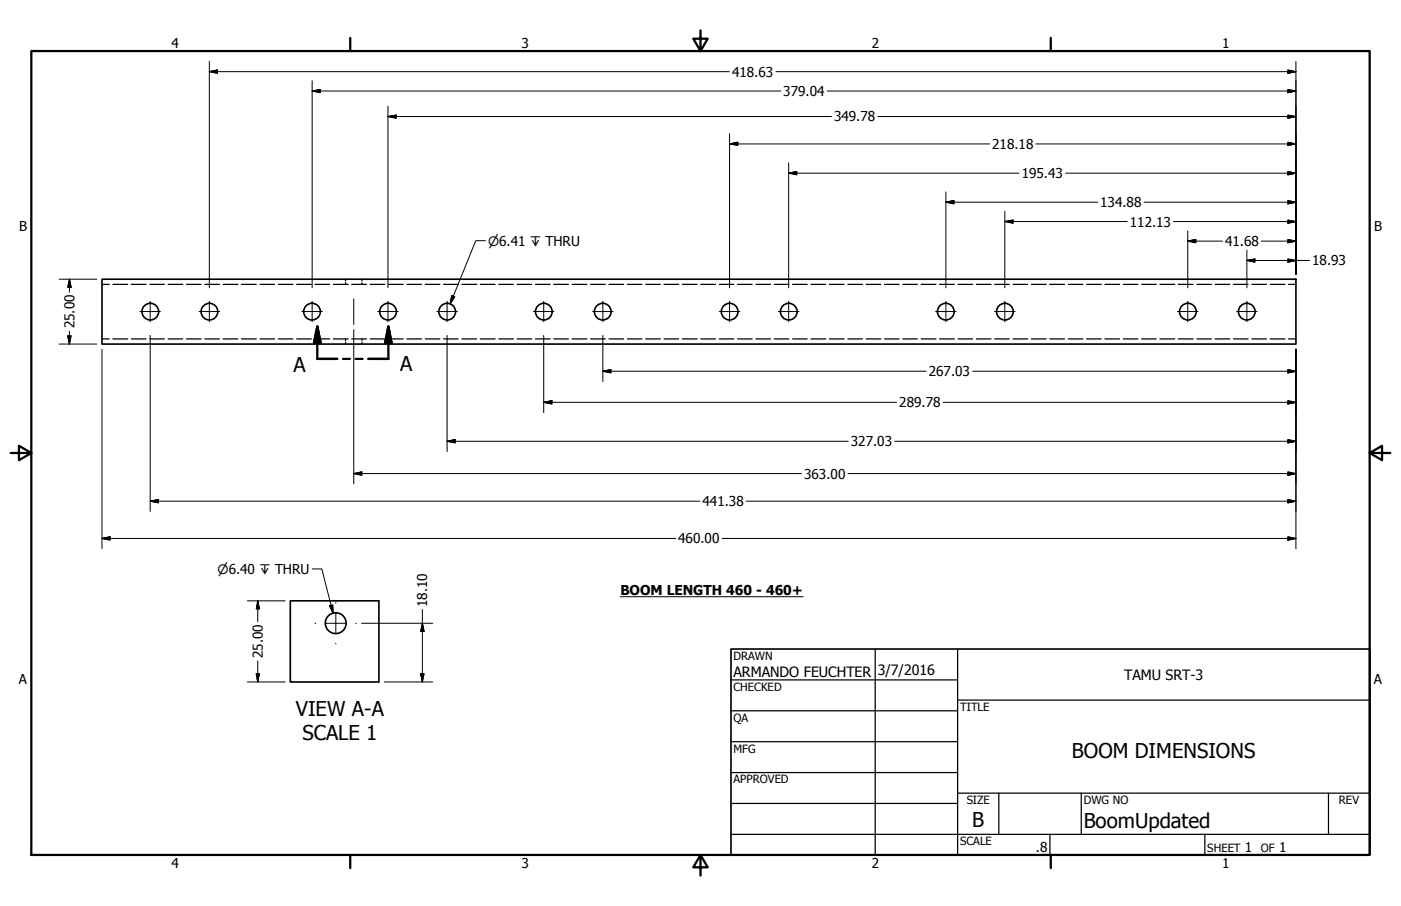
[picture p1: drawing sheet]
<svg xmlns="http://www.w3.org/2000/svg" width="432mm" height="279mm" viewBox="0 0 432 279" stroke-linecap="round" stroke-linejoin="round" font-family="sans-serif">
<!-- layer: Visible (ANSI) -->
<g fill="none" stroke="#000" stroke-width=".51">
<path d="M31.4 86.1h368v20h-368zM89.5 185.3h27.3v25h-27.3z"/>
<circle cx="46.3" cy="96.1" r="2.57"/>
<circle cx="64.5" cy="96.1" r="2.57"/>
<circle cx="96.2" cy="96.1" r="2.57"/>
<circle cx="119.6" cy="96.1" r="2.57"/>
<circle cx="137.8" cy="96.1" r="2.57"/>
<circle cx="167.6" cy="96.1" r="2.57"/>
<circle cx="185.8" cy="96.1" r="2.57"/>
<circle cx="224.9" cy="96.1" r="2.57"/>
<circle cx="243.1" cy="96.1" r="2.57"/>
<circle cx="291.5" cy="96.1" r="2.57"/>
<circle cx="309.7" cy="96.1" r="2.57"/>
<circle cx="366.1" cy="96.1" r="2.57"/>
<circle cx="384.3" cy="96.1" r="2.57"/>
<circle cx="103.5" cy="192.2" r="3.2"/>
</g>
<!-- layer: Hidden (ANSI) -->
<g fill="none" stroke="#000" stroke-width=".38">
<path d="M31.4 87.7h2.3M34.8 87.7h4.6M40.4 87.7h4.6M46.2 87.7h4.5M51.8 87.7h4.5M57.5 87.7h4.5M63.1 87.7h4.5M68.8 87.7h4.5M74.4 87.7h4.6M80.1 87.7h4.5M85.8 87.7h4.5M91.4 87.7h4.5"/>
<path d="M97.1 87.7h4.5M102.7 87.7h4.6M106.5 86.1v.5M106.5 87.2v.5M108.4 87.7h4.6M111.6 86.1v.5M111.6 87.2v.5M114.1 87.7h4.5M119.8 87.7h4.5M125.4 87.7h4.5M131.1 87.7h4.5M136.7 87.7h4.5"/>
<path d="M142.4 87.7h4.5M148 87.7h4.6M153.7 87.7h4.5M159.4 87.7h4.5M165 87.7h4.5M170.7 87.7h4.5M176.3 87.7h4.6M182 87.7h4.6M187.7 87.7h4.5M193.4 87.7h4.5M199 87.7h4.5M204.7 87.7h4.5"/>
<path d="M210.3 87.7h4.6M216 87.7h4.5M221.7 87.7h4.5M227.3 87.7h4.5M233 87.7h4.5M238.6 87.7h4.5M244.3 87.7h4.5M249.9 87.7h4.6M255.6 87.7h4.6M261.3 87.7h4.5M267 87.7h4.5M272.6 87.7h4.5"/>
<path d="M278.3 87.7h4.5M283.9 87.7h4.6M289.6 87.7h4.5M295.3 87.7h4.5M300.9 87.7h4.5M306.6 87.7h4.5M312.2 87.7h4.5M317.9 87.7h4.6M323.5 87.7h4.6M329.2 87.7h4.6M334.9 87.7h4.5M340.6 87.7h4.5"/>
<path d="M346.2 87.7h4.5M351.9 87.7h4.5M357.5 87.7h4.6M363.2 87.7h4.5M368.9 87.7h4.5M374.5 87.7h4.5M380.2 87.7h4.5M385.8 87.7h4.5M391.5 87.7h4.5M397.1 87.7h2.3M31.4 104.5h2.3M34.8 104.5h4.6"/>
<path d="M40.4 104.5h4.6M46.2 104.5h4.5M51.8 104.5h4.5M57.5 104.5h4.5M63.1 104.5h4.5M68.8 104.5h4.5M74.4 104.5h4.6M80.1 104.5h4.5M85.8 104.5h4.5M91.4 104.5h4.5M97.1 104.5h4.5M102.7 104.5h4.6"/>
<path d="M106.5 104.5v.5M106.5 105.5v.6M108.4 104.5h4.6M111.6 104.5v.5M111.6 105.5v.6M114.1 104.5h4.5M119.8 104.5h4.5M125.4 104.5h4.5M131.1 104.5h4.5M136.7 104.5h4.5M142.4 104.5h4.5M148 104.5h4.6"/>
<path d="M153.7 104.5h4.5M159.4 104.5h4.5M165 104.5h4.5M170.7 104.5h4.5M176.3 104.5h4.6M182 104.5h4.6M187.7 104.5h4.5M193.4 104.5h4.5M199 104.5h4.5M204.7 104.5h4.5M210.3 104.5h4.6M216 104.5h4.5"/>
<path d="M221.7 104.5h4.5M227.3 104.5h4.5M233 104.5h4.5M238.6 104.5h4.5M244.3 104.5h4.5M249.9 104.5h4.6M255.6 104.5h4.6M261.3 104.5h4.5M267 104.5h4.5M272.6 104.5h4.5M278.3 104.5h4.5M283.9 104.5h4.6"/>
<path d="M289.6 104.5h4.5M295.3 104.5h4.5M300.9 104.5h4.5M306.6 104.5h4.5M312.2 104.5h4.5M317.9 104.5h4.6M323.5 104.5h4.6M329.2 104.5h4.6M334.9 104.5h4.5M340.6 104.5h4.5M346.2 104.5h4.5M351.9 104.5h4.5"/>
<path d="M357.5 104.5h4.6M363.2 104.5h4.5M368.9 104.5h4.5M374.5 104.5h4.5M380.2 104.5h4.5M385.8 104.5h4.5M391.5 104.5h4.5M397.1 104.5h2.3"/>
</g>
<!-- layer: Section Line (ANSI) -->
<path d="M97.8 100.7l1 5h-2zM97.8 100.7v10h6.1M105.7 110.7h2.1M109.6 110.7h2.2M119.7 100.7l.9 5h-1.9zM119.7 100.7v10h-6.2" fill="none" stroke="#000" stroke-width=".7"/>
<path d="M97.8 100.7l1 5zM97.8 100.7l1 5h-2zM119.7 100.7l.9 5zM119.7 100.7l.9 5h-1.9z" fill="#000" stroke="#000" stroke-width=".7"/>
<!-- layer: Border (ANSI) -->
<path d="M9.7 15.7h412.4v248h-412.4zM107.9 11.7v4M215.9 9.4v6.3l-2.2-3.8h4.4l-2.2 3.8M323.8 11.7v4M3.3 139.7h6.4l-3.9-2.2v4.4l3.9-2.2M422.1 139.7l3.9 2.2v-4.4l-3.9 2.2h6.4M107.9 263.7v4M215.9 263.7l2.2 3.8h-4.4l2.2-3.8v6.3M323.8 263.7v4" fill="none" stroke="#000" stroke-width=".7"/>
<!-- layer: Title (ANSI) -->
<g fill="none" stroke="#000" stroke-width=".38">
<path d="M225.3 209.7h69.8M225.3 219.2h69.8M269.7 200.2v63.5M295.1 215.9h127M295.1 200.2v63.5M225.3 228.7h69.8M225.3 238.3h69.8M225.3 257.3h196.8M225.3 247.8h69.8M295.1 244.6h127M307.8 244.6v12.7M323.6 257.3v6.4"/>
<path d="M333.2 244.6v12.7M371.3 257.3v6.4M409.4 244.6v12.7"/>
</g>
<path d="M225.3 200.2h196.8v63.5h-196.8z" fill="none" stroke="#000" stroke-width=".51"/>
<!-- layer: Center Mark (ANSI) -->
<g fill="none" stroke="#000" stroke-width=".31">
<path d="M43.1 96.1h6.4M46.3 92.9v6.4M61.3 96.1h6.4M64.5 92.9v6.4M93 96.1h6.4M96.2 92.9v6.4M116.4 96.1h6.3M119.6 92.9v6.4M134.6 96.1h6.4M137.8 92.9v6.4M164.4 96.1h6.4M167.6 92.9v6.4"/>
<path d="M182.6 96.1h6.4M185.8 92.9v6.4M221.7 96.1h6.3M224.9 92.9v6.4M239.9 96.1h6.4M243.1 92.9v6.4M288.4 96.1h6.3M291.5 92.9v6.4M306.5 96.1h6.4M309.7 92.9v6.4M362.9 96.1h6.4M366.1 92.9v6.4"/>
<path d="M381.1 96.1h6.4M384.3 92.9v6.4M97.1 192.2h.2M100.3 192.2h6.4M103.5 185.8v.2M103.5 189v6.4M103.5 198.4v.2M109.7 192.2h.2"/>
</g>
<!-- layer: Dimension (ANSI) -->
<g fill="none" stroke="#000" stroke-width=".31">
<path d="M64.5 18.9v69.9M399.4 18.9v65.6M64.5 22.1l2.5-.5v1zM64.5 22.1h160.3M96.2 28.1l2.5-.5v1zM96.2 28.1h144.5M96.2 24.9v63.9M119.6 35.9l2.5-.4v.9zM119.6 35.9h136.7M119.6 32.8v56M239.1 22.1h160.3M255 28.1h144.4"/>
<path d="M270.6 35.9h128.8M396.9 35.5l2.5 .4-2.5 .5zM396.9 27.6l2.5 .5-2.5 .5zM396.9 21.6l2.5 .5-2.5 .5zM224.9 44.4l2.5-.5v.9zM224.9 44.4h80.1M224.9 41.2v47.6M243.1 53.4l2.5-.5v1zM243.1 53.4h71M243.1 50.2v38.6M291.5 59.2v29.6M319.3 44.4h80.1"/>
<path d="M328.4 53.4h71M396.9 52.9l2.5 .5-2.5 .5zM396.9 43.9l2.5 .5-2.5 .4zM291.5 62.4l2.5-.6v1.1zM291.5 62.4h46.8M309.7 68.3l2.5-.4v.9zM309.7 68.3h37.7M309.7 65.2v23.6M352.6 62.4h46.8M361.7 68.3h37.7M366.1 74.4l2.5-.5v1zM366.1 74.4h10.6"/>
<path d="M366.1 71.2v17.6M384.3 77.2v11.6M388.7 74.4h10.7M396.9 79.9l2.5 .4-2.5 .5zM396.9 73.9l2.5 .5-2.5 .5zM396.9 67.9l2.5 .4-2.5 .5zM396.9 61.8l2.5 .6-2.5 .5zM18.2 86.1h11.6M21.4 86.1l.5 2.5h-1zM21.4 86.1v4M384.3 80.3l2.5-.4v.9zM384.3 80.3h19.3"/>
<path d="M18.2 106.1h11.6M20.9 103.6h1l-.5 2.5zM21.4 102.1v4M31.4 107.7v61.5M46.3 103.4v54.3M109 101.7v47.5M137.8 103.4v35.9M167.6 103.4v23.9M185.8 114.5l2.5-.5v1zM185.8 114.5h99.6M185.8 103.4v14.3M299.8 114.5h99.6"/>
<path d="M396.9 114l2.5 .5-2.5 .5zM399.4 107.7v61.5M137.8 136.1l2.5-.5v1zM137.8 136.1h123.6M167.6 124.1l2.5-.5v1zM167.6 124.1h108.8M275.8 136.1h123.6M290.6 124.1h108.8M396.9 123.6l2.5 .5-2.5 .5zM396.9 135.6l2.5 .5-2.5 .5zM46.3 154.6l2.5-.5v1zM46.3 154.6h169.4"/>
<path d="M109 146l2.5-.5v1.1zM109 146h138.1M230 154.6h169.4M261.4 146h138M396.9 154.1l2.5 .5-2.5 .5zM396.9 145.5l2.5 .5-2.5 .6zM31.4 166.1l2.5-.6v1.1zM31.4 166.1h176.9M222.6 166.1h176.8M396.9 165.5l2.5 .6-2.5 .5zM76.3 185.3h11.6M79.4 185.3l.5 2.5h-.9z"/>
<path d="M79.4 185.3v6.5M111.4 192.2h21.9M130.2 192.2l.5 2.5h-1zM130.2 188v22.3M76.3 210.3h11.6M79 207.8h.9l-.5 2.5zM79.4 203.8v6.5M118.4 210.3h14.9M129.7 207.8h1l-.5 2.5z"/>
</g>
<g fill="#000" stroke="#000" stroke-width=".31">
<path d="M64.5 22.1l2.5-.5zM64.5 22.1l2.5-.5v1zM96.2 28.1l2.5-.5zM96.2 28.1l2.5-.5v1zM119.6 35.9l2.5-.4zM119.6 35.9l2.5-.4v.9zM396.9 36.4l2.5-.5zM396.9 35.5l2.5 .4-2.5 .5zM396.9 28.6l2.5-.5zM396.9 27.6l2.5 .5-2.5 .5zM396.9 22.6l2.5-.5zM396.9 21.6l2.5 .5-2.5 .5z"/>
<path d="M224.9 44.4l2.5-.5zM224.9 44.4l2.5-.5v.9zM243.1 53.4l2.5-.5zM243.1 53.4l2.5-.5v1zM396.9 53.9l2.5-.5zM396.9 52.9l2.5 .5-2.5 .5zM396.9 44.8l2.5-.4zM396.9 43.9l2.5 .5-2.5 .4zM291.5 62.4l2.5-.6zM291.5 62.4l2.5-.6v1.1zM309.7 68.3l2.5-.4zM309.7 68.3l2.5-.4v.9z"/>
<path d="M366.1 74.4l2.5-.5zM366.1 74.4l2.5-.5v1zM384.3 80.3l2.5-.4zM384.3 80.3l2.5-.4v.9zM396.9 74.9l2.5-.5zM396.9 73.9l2.5 .5-2.5 .5zM396.9 68.8l2.5-.5zM396.9 67.9l2.5 .4-2.5 .5zM396.9 62.9l2.5-.5zM396.9 61.8l2.5 .6-2.5 .5zM21.4 86.1l.5 2.5zM21.4 86.1l.5 2.5h-1z"/>
<path d="M396.9 80.8l2.5-.5zM396.9 79.9l2.5 .4-2.5 .5zM20.9 103.6l.5 2.5zM20.9 103.6h1l-.5 2.5zM185.8 114.5l2.5-.5zM185.8 114.5l2.5-.5v1zM396.9 115l2.5-.5zM396.9 114l2.5 .5-2.5 .5zM137.8 136.1l2.5-.5zM137.8 136.1l2.5-.5v1zM167.6 124.1l2.5-.5zM167.6 124.1l2.5-.5v1z"/>
<path d="M396.9 124.6l2.5-.5zM396.9 123.6l2.5 .5-2.5 .5zM396.9 136.6l2.5-.5zM396.9 135.6l2.5 .5-2.5 .5zM46.3 154.6l2.5-.5zM46.3 154.6l2.5-.5v1zM109 146l2.5-.5zM109 146l2.5-.5v1.1zM396.9 155.1l2.5-.5zM396.9 154.1l2.5 .5-2.5 .5zM396.9 146.6l2.5-.6zM396.9 145.5l2.5 .5-2.5 .6z"/>
<path d="M31.4 166.1l2.5-.6zM31.4 166.1l2.5-.6v1.1zM396.9 166.6l2.5-.5zM396.9 165.5l2.5 .6-2.5 .5zM79.4 185.3l.5 2.5zM79.4 185.3l.5 2.5h-.9zM130.2 192.2l.5 2.5zM130.2 192.2l.5 2.5h-1zM79 207.8l.4 2.5zM79 207.8h.9l-.5 2.5zM129.7 207.8l.5 2.5zM129.7 207.8h1l-.5 2.5z"/>
</g>
<!-- layer: Centerline (ANSI) -->
<path d="M109 92.1v8" fill="none" stroke="#000" stroke-width=".31"/>
<!-- layer: Symbol (ANSI) -->
<path d="M149.6 74.2h-3l-7.9 19.5M139.3 91.2l.8 .4-1.4 2.1zM96.2 175.5h3l3.5 13.6M101.6 186.8l1-.2 .1 2.5zM191.2 184h56.3" fill="none" stroke="#000" stroke-width=".31"/>
<path d="M139.3 91.2l-.6 2.5zM139.3 91.2l.8 .4-1.4 2.1zM101.6 186.8l1.1 2.3zM101.6 186.8l1-.2 .1 2.5z" fill="#000" stroke="#000" stroke-width=".31"/>
<g font-size="6.3">
<text x="90.5" y="114.7">A</text>
<text x="123.4" y="114.5">A</text>
<text x="91.2" y="220.7">VIEW A-A</text>
<text x="93.2" y="228.2">SCALE 1</text>
<text x="330.3" y="233.6">BOOM DIMENSIONS</text>
<text x="299.7" y="255.1">B</text>
<text x="334" y="255.3">BoomUpdated</text>
</g>
<g font-size="4.4">
<text x="226.1" y="208.9">ARMANDO FEUCHTER</text>
<text x="270.5" y="208.2">3/7/2016</text>
<text x="346.5" y="209.6">TAMU SRT-3</text>
</g>
<g font-size="4.2">
<text x="52.8" y="14.7">4</text>
<text x="160.8" y="14.7">3</text>
<text x="268.7" y="14.7">2</text>
<text x="376.7" y="14.7">1</text>
<text x="225.6" y="23.6">418.63</text>
<text x="241.4" y="29.6">379.04</text>
<text x="257" y="37.5">349.78</text>
<text x="305.8" y="45.9">218.18</text>
<text x="314.9" y="54.9">195.43</text>
<text x="339.1" y="63.9">134.88</text>
<text x="5.9" y="71.4">B</text>
<text x="348.2" y="69.8">112.13</text>
<text x="423.5" y="71.4">B</text>
<text x="377.6" y="75.9">41.68</text>
<text x="404.4" y="81.9">18.93</text>
<text x="22.9" y="101.3" transform="rotate(-90 22.9 101.3)">25.00</text>
<text x="286.3" y="116">267.03</text>
<text x="277.2" y="125.6">289.78</text>
<text x="262.3" y="137.6">327.03</text>
<text x="247.8" y="147.6">363.00</text>
<text x="216.5" y="156.1">441.38</text>
<text x="209" y="167.6">460.00</text>
<text x="191.2" y="183.4">BOOM LENGTH 460 - 460+</text>
<text x="131.7" y="187.2" transform="rotate(-90 131.7 187.2)">18.10</text>
<text x="81" y="203" transform="rotate(-90 81 203)">25.00</text>
<text x="5.8" y="211.1">A</text>
<text x="423.4" y="211.1">A</text>
<text x="319.3" y="262.8">.8</text>
<text x="383.7" y="262.8">1</text>
<text x="394.2" y="262.8">1</text>
<text x="52.8" y="267.7">4</text>
<text x="160.8" y="267.7">3</text>
<text x="268.7" y="267.7">2</text>
<text x="376.7" y="267.7">1</text>
</g>
<g font-size="4">
<text x="150.4" y="75.8">⌀6.41 ↧ THRU</text>
<text x="67.1" y="177">⌀6.40 ↧ THRU</text>
</g>
<g font-size="3.5">
<text x="226.1" y="203.5">DRAWN</text>
<text x="226.1" y="213">CHECKED</text>
<text x="295.9" y="219.2">TITLE</text>
<text x="226.1" y="222.6">QA</text>
<text x="226.1" y="232.1">MFG</text>
<text x="226.1" y="241.6">APPROVED</text>
<text x="297.9" y="248">SIZE</text>
<text x="334" y="248">DWG NO</text>
<text x="412.7" y="247.9">REV</text>
<text x="295.9" y="260.7">SCALE</text>
<text x="372.1" y="262.8">SHEET</text>
<text x="388.6" y="262.8">OF</text>
</g>
</svg>
